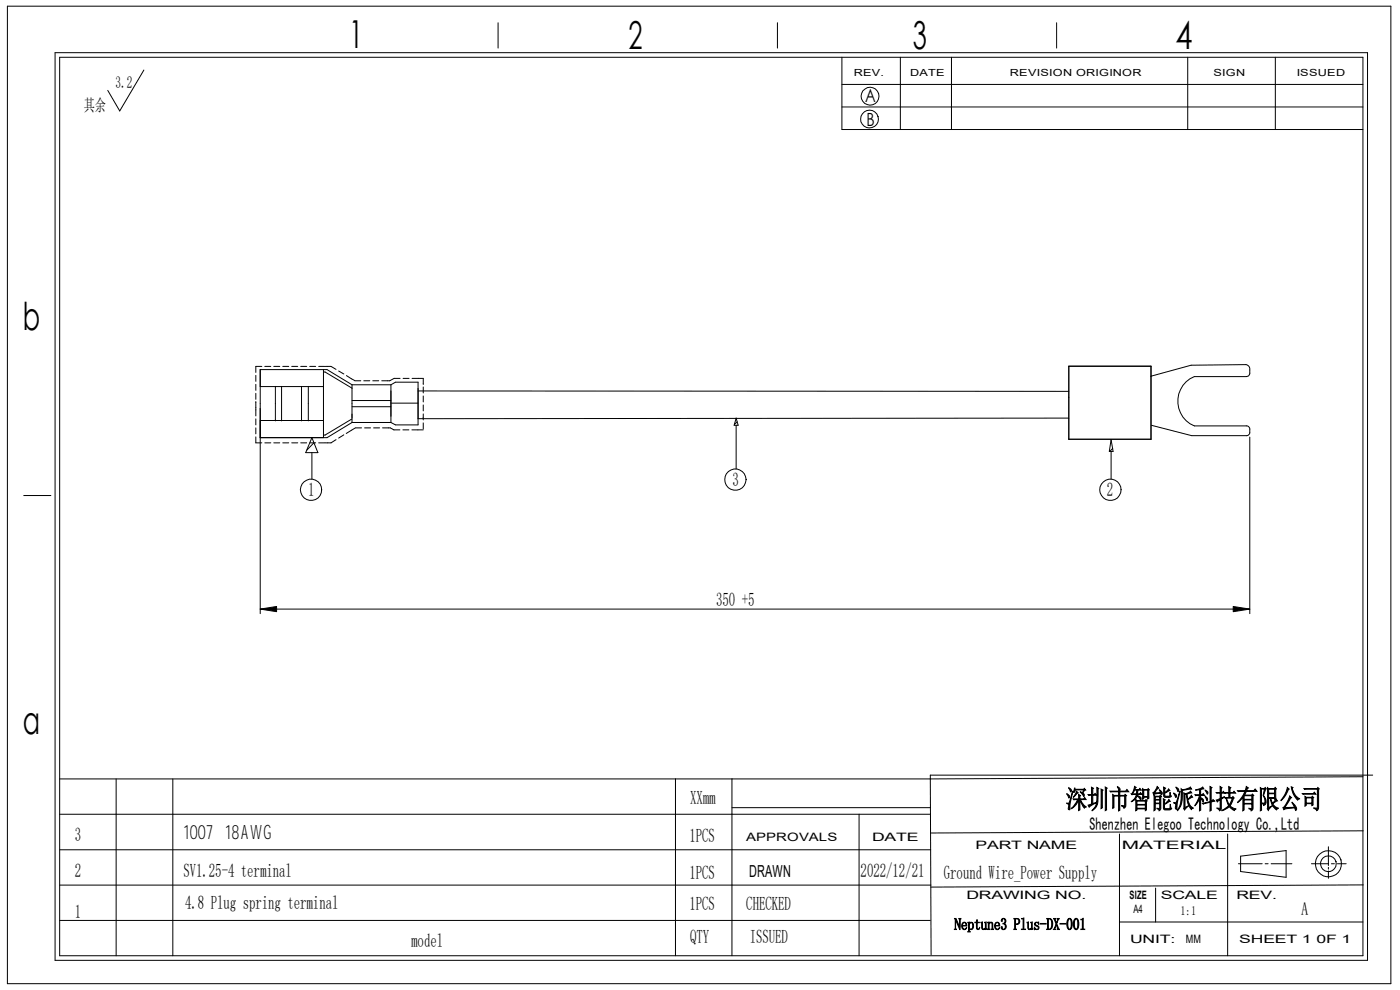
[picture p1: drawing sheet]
<svg xmlns="http://www.w3.org/2000/svg" width="297mm" height="210mm" viewBox="0 0 297 210" stroke-linecap="round" stroke-linejoin="round" font-family="sans-serif">
<g fill="none" stroke="#000" stroke-width=".21">
<path d="M1.6 1.3h293.5v207.4h-293.5zM11.7 11.2h278.4v192.5h-278.4zM12.7 12.1h276.4v190.6h-276.4zM30.5 14.9l-5.1 8.6-2.5-4.3M105.7 4.8v5.4M164.9 4.8v5.4M178.6 17.9h110.5M178.6 12.1v15.4h110.5M191 12.1v15.4M201.8 12.1v15.4M224.2 4.8v5.4M252 12.1v15.4"/>
<path d="M270.6 12.1v15.4M178.6 22.7h110.5M54.3 79.6v1.3M55.5 77.7h-1.2v1.3M56.2 77.7h1.2M58.1 77.7h1.3M60 77.7h1.3M61.9 77.7h1.3M63.8 77.7h1.3M65.7 77.7h1.3M67.6 77.7h1.3M68.6 78.4v14.4"/>
<path d="M68.6 78.9h.4l5.7 3.4M69 77.7h1.2l1.1 .7M71.8 78.7l1.1 .6M73.5 79.7l1.8 1M226.7 77.7h17.5v15.5h-17.5zM244.2 79.8l8.5-2.3 11.6-.2a.96 .96 0 0 1 .8 1.2v.7a.72 .72 0 0 1-.7 .7h-11a5.7 5.7 0 0 0-3.5 5.2 5.7 5.7 0 0 0 3.5 5.2h11a.73 .73 0 0 1 .7 .7v.7a.73 .73 0 0 1-.7 .7h-11.6l-8.5-2.2M54.3 92.7v1.2h1.2M54.3 81.5v1.3M54.3 83.4v1.3M54.3 85.2v3M54.3 88.9v1.2M54.3 90.8v1.2"/>
<path d="M55.2 89.2h13.4M55.2 82h13.4M56.2 93.9h1.2M58.1 93.9h1.3M58.4 82v7.3M59.7 82v7.3M60 93.9h1.3M61.9 93.9h1.3M63.8 93.9h1.3M64 82v7.3M65.4 82v7.3M65.7 93.9h1.3"/>
<path d="M66.2 96v5.6M66.2 92.8l1.2 3.2h-2.5zM66.6 93.9l-1.5 1.6M67.6 93.9h1.3M71.3 93.3l-1.1 .6h-1.2M72.9 92.2l-1.1 .7M74.7 86.3h8.2M74.7 88.9l-5.7 3.4h-.4M74.7 89.6l-5.3 3.2h-14.2M74.7 89.6h8.2M74.7 81.6l-5.3-3.2h-14.2v51.8M74.7 85h8.2"/>
<path d="M74.7 81.6v8M74.7 81.6h8.2M75.3 80.8h1.2M76.7 90.8h-1.3l-2 1.1M77.2 80.8h1.2M77.3 90.8h1.3M79.1 80.8h1.2M79.2 90.8h1.3M81.2 90.8h1.6l.8 .4h1.2M82.9 81.6l1-.5h4.8v9h-4.8l-1-.5M82.9 81.6v8M82.9 85.5h5.8"/>
<path d="M84.9 80.3h-1.3l-.9 .5h-1.7M85.5 91.2h1.2M85.5 80.3h1.3M87.4 91.2h2.4M87.4 80.3h2.4v1.2M88.7 82.9l138 .1M89.7 88.7h.1M89.8 82.1v1.3M89.8 84v1.3M89.8 85.9v1.3M89.8 87.8v1.3M89.8 89.7v1.3"/>
<path d="M156.2 88.7l.4 1.5h-.9zM156.2 90.2v9.3M156.4 89.5l-.6 .5M226.7 88.7l-138 .1M235.7 95.8v5.8M235.7 93.3l.4 2.5h-.8zM236.1 95.1l-.7 .7M265.1 92.7v37.5M5 105.1h5.8M55.2 129.2l3.5-.5v1.1zM55.2 129.2h209.9M261.6 128.7l3.5 .5-3.5 .6z"/>
<path d="M12.7 172.7h184.7M12.7 165.2h184.7M24.6 165.2v37.5M36.7 165.2v37.5M143.3 165.2v37.5M155.3 171.3h42.1M155.3 165.2v37.5M182.2 172.7v30M197.4 165.2l.1 37.3M237.5 176.9v25.8M260.4 176.9v25.8M281.8 179.6v4"/>
<path d="M289.1 164.8l-91.7 .4M289.2 176.2l-91.8 .5M291.2 164.4h-93.8v.8M12.7 180.3h184.7M12.7 195.2h184.7M12.7 187.7h184.8M237.5 195.6h51.6M245.2 188.4v7.2M262.7 183.2h5.1M263.2 181.6l9.6-1.2v5.7l-9.6-1.2zM268.4 183.2h.6M269.7 183.2h4.4"/>
<path d="M278.2 183.2h3.6M281.8 184v.4M281.8 184.7v1.6M282.4 183.2h.7M283.7 183.2h1.9M289.2 187.7l-91.7 .5"/>
<circle cx="184.5" cy="25.3" r="1.89"/>
<circle cx="184.6" cy="20.4" r="1.88"/>
<circle cx="66" cy="103.9" r="2.25"/>
<circle cx="156" cy="101.8" r="2.27"/>
<circle cx="235.6" cy="103.9" r="2.26"/>
<circle cx="281.8" cy="183.2" r="1.68"/>
<circle cx="281.8" cy="183.2" r="2.78"/>
</g>
<path d="M55.2 129.2l3.5-.5v1.1zM261.6 128.7l3.5 .5-3.5 .6z" fill="#000"/>
<g font-size="8.2">
<text x="74.1" y="10.2">1</text>
<text x="133.3" y="10.4">2</text>
<text x="193.7" y="10.5">3</text>
<text x="249.4" y="10.5">4</text>
<text x="4.8" y="70">b</text>
<text x="4.9" y="155.7">a</text>
</g>
<text font-size="5.6" x="226.1" y="171.4">深圳市智能派科技有限公司</text>
<g font-size="4.2">
<text x="38.9" y="177.9">1007</text>
<text x="47.8" y="177.9">18AWG</text>
</g>
<g font-size="4">
<text x="65.4" y="105.2">1</text>
<text x="155.4" y="103">3</text>
<text x="234.8" y="105.2">2</text>
<text x="151.9" y="128.7">350 +5</text>
<text x="146.4" y="170.5">XXmm</text>
<text x="15.9" y="178.4">3</text>
<text x="146.3" y="178.6">1PCS</text>
<text x="38.9" y="186">SV1.25-4 terminal</text>
<text x="15.9" y="186">2</text>
<text x="146.3" y="186.4">1PCS</text>
<text x="182.6" y="186">2022/12/21</text>
<text x="200.2" y="186.4">Ground Wire_Power Supply</text>
<text x="15.9" y="194.7">1</text>
<text x="39.3" y="192.7">4.8 Plug spring terminal</text>
<text x="146.3" y="193.1">1PCS</text>
<text x="158.3" y="193.1">CHECKED</text>
<text x="87.2" y="200.9">model</text>
<text x="146.4" y="200">QTY</text>
<text x="159" y="200">ISSUED</text>
</g>
<g font-size="3.9">
<text x="183.6" y="21.6">A</text>
<text x="183.8" y="26.6">B</text>
<text x="231.1" y="176">Shenzhen Elegoo Technology Co.,Ltd</text>
<text x="276.1" y="194.1">A</text>
</g>
<g font-size="3.5">
<text x="17.8" y="23.5">其余</text>
<text x="24.5" y="18.7">3.2</text>
<text x="159" y="186">DRAWN</text>
<text x="202.4" y="197.2">Neptune3 Plus-DX-001</text>
</g>
<text font-size="2.8" x="250.4" y="194.2">1:1</text>
<g font-size="2.5">
<text x="158.3" y="178.4">APPROVALS</text>
<text x="185" y="178.4">DATE</text>
<text x="207" y="180.1">PART NAME</text>
<text x="238" y="180.1">MATERIAL</text>
<text x="205" y="190.7">DRAWING NO.</text>
<text x="239.6" y="190.7">SIZE</text>
<text x="246.3" y="190.7">SCALE</text>
<text x="262.3" y="190.7">REV.</text>
<text x="240.5" y="193.8">A4</text>
<text x="239.7" y="199.9">UNIT:</text>
<text x="251.5" y="199.9">MM</text>
<text x="262.9" y="199.9">SHEET 1</text>
<text x="279.3" y="199.9">0F 1</text>
</g>
<g font-size="2.1">
<text x="181.1" y="16.1">REV.</text>
<text x="193.1" y="16.1">DATE</text>
<text x="214.2" y="16.1">REVISION ORIGINOR</text>
<text x="257.4" y="16.1">SIGN</text>
<text x="275.1" y="16.1">ISSUED</text>
</g>
</svg>
